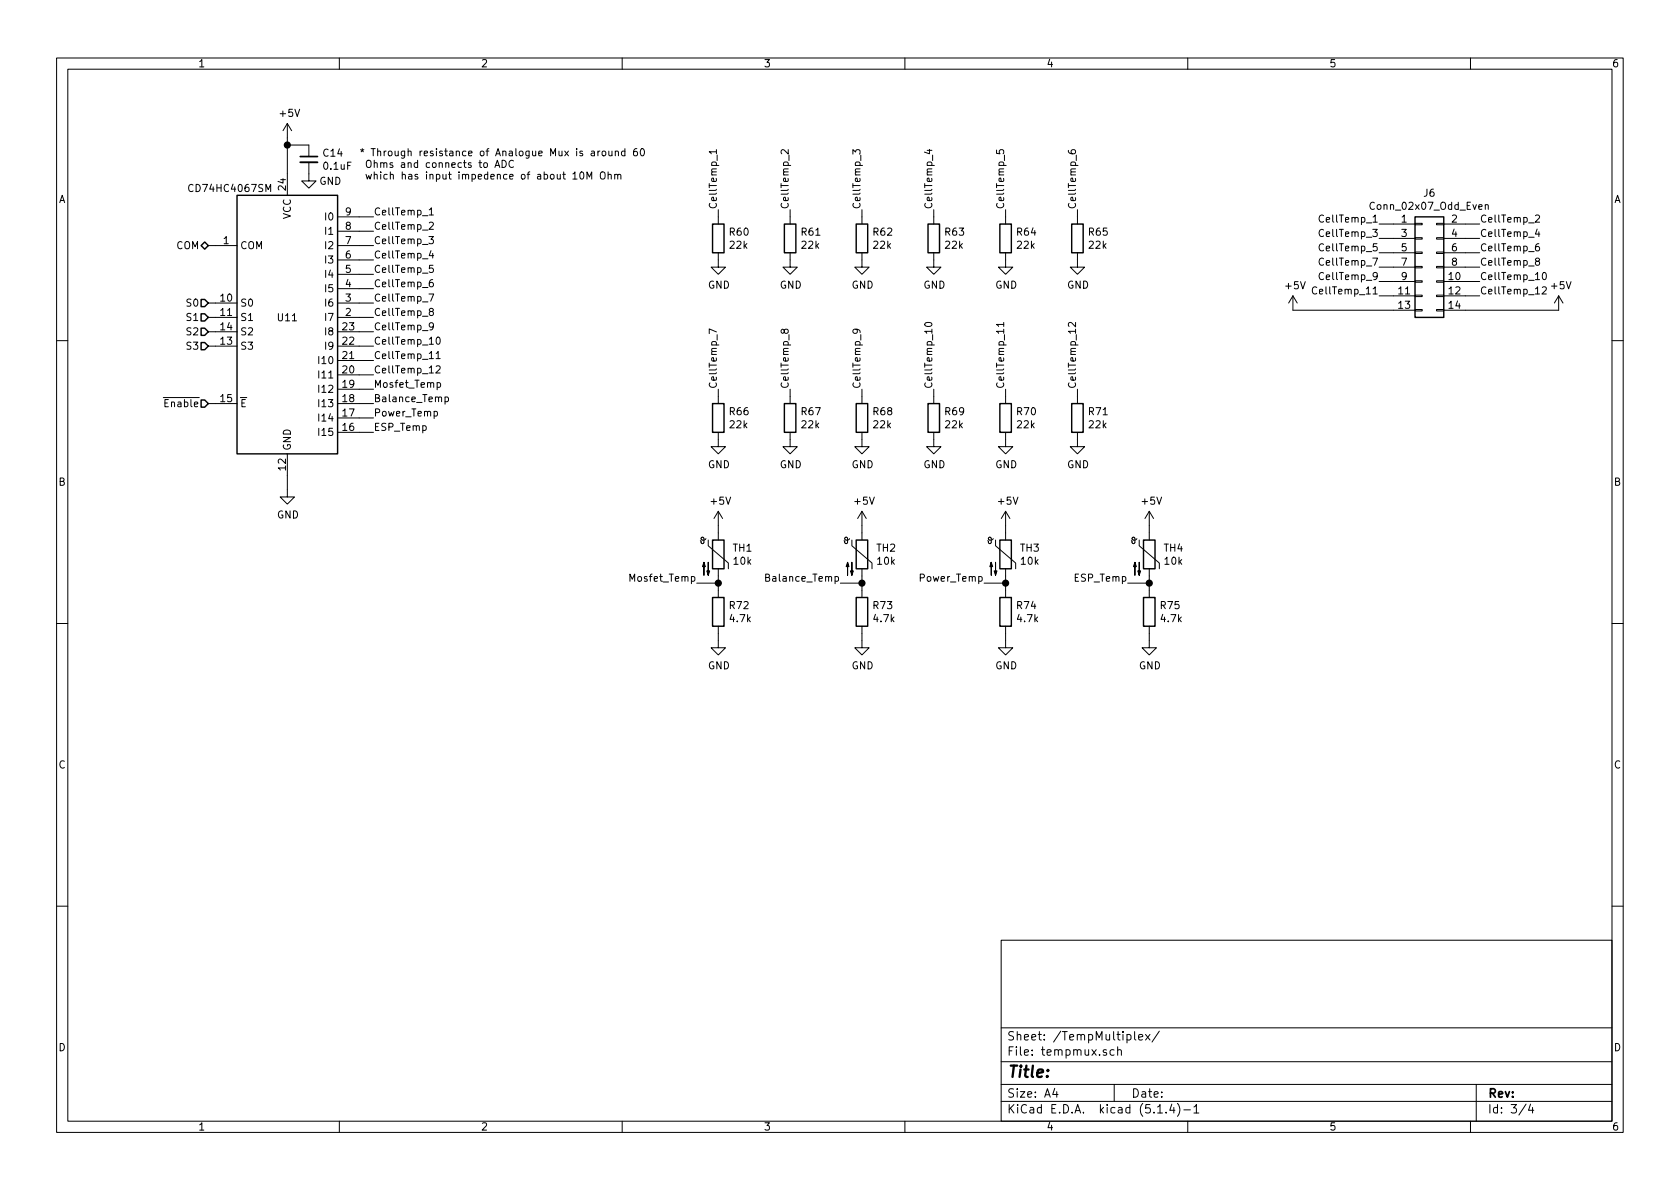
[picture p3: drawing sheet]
EESchema Schematic File Version 4
LIBS:uBMS-2-cache
EELAYER 30 0
EELAYER END
$Descr A4 11693 8268
encoding utf-8
Sheet 3 4
Title ""
Date ""
Rev ""
Comp ""
Comment1 ""
Comment2 ""
Comment3 ""
Comment4 ""
$EndDescr
$Comp
L 74xx:CD74HC4067SM U?
U 1 1
P 2000 2200
AR Path="/5F70A721/5F6868D3" Ref="U?"  Part="1" 
AR Path="/5F70B1A3/5F6868D3" Ref="U11"  Part="1" 
F 0 "U11" H 2000 2200 50  0000 C CNN
F 1 "CD74HC4067SM" H 1600 3100 50  0000 C CNN
F 2 "Package_SO:SSOP-24_5.3x8.2mm_P0.65mm" H 3050 1200 50  0001 C CIN
F 3 "http://www.ti.com/lit/ds/symlink/cd74hc4067.pdf" H 1650 3050 50  0001 C CNN
	1    2000 2200
	1    0    0    -1  
$EndComp
$Comp
L power:GND #PWR?
U 1 1
P 2000 3400
AR Path="/5F70A721/5F6868D9" Ref="#PWR?"  Part="1" 
AR Path="/5F70B1A3/5F6868D9" Ref="#PWR076"  Part="1" 
F 0 "#PWR076" H 2000 3150 50  0001 C CNN
F 1 "GND" H 2005 3227 50  0000 C CNN
F 2 "" H 2000 3400 50  0001 C CNN
F 3 "" H 2000 3400 50  0001 C CNN
	1    2000 3400
	1    0    0    -1  
$EndComp
$Comp
L Device:C_Small C?
U 1 1
P 2150 1100
AR Path="/5F70A721/5F6868E0" Ref="C?"  Part="1" 
AR Path="/5F70B1A3/5F6868E0" Ref="C14"  Part="1" 
F 0 "C14" H 2242 1146 50  0000 L CNN
F 1 "0.1uF" H 2242 1055 50  0000 L CNN
F 2 "Capacitor_SMD:C_1206_3216Metric" H 2150 1100 50  0001 C CNN
F 3 "~" H 2150 1100 50  0001 C CNN
	1    2150 1100
	1    0    0    -1  
$EndComp
$Comp
L power:GND #PWR?
U 1 1
P 2150 1200
AR Path="/5F70A721/5F6868E6" Ref="#PWR?"  Part="1" 
AR Path="/5F70B1A3/5F6868E6" Ref="#PWR061"  Part="1" 
F 0 "#PWR061" H 2150 950 50  0001 C CNN
F 1 "GND" H 2300 1150 50  0000 C CNN
F 2 "" H 2150 1200 50  0001 C CNN
F 3 "" H 2150 1200 50  0001 C CNN
	1    2150 1200
	1    0    0    -1  
$EndComp
$Comp
L power:+5V #PWR?
U 1 1
P 2000 950
AR Path="/5F70A721/5F6868EC" Ref="#PWR?"  Part="1" 
AR Path="/5F70B1A3/5F6868EC" Ref="#PWR060"  Part="1" 
F 0 "#PWR060" H 2000 800 50  0001 C CNN
F 1 "+5V" H 2015 1123 50  0000 C CNN
F 2 "" H 2000 950 50  0001 C CNN
F 3 "" H 2000 950 50  0001 C CNN
	1    2000 950 
	1    0    0    -1  
$EndComp
Wire Wire Line
	2000 950  2000 1000
Wire Wire Line
	2150 1000 2000 1000
Connection ~ 2000 1000
Wire Wire Line
	2000 1000 2000 1200
Text Notes 2500 1250 0    50   ~ 0
* Through resistance of Analogue Mux is around 60\n Ohms and connects to ADC\n which has input impedence of about 10M Ohm
Text HLabel 1450 2100 0    50   Input ~ 0
S0
Text HLabel 1450 2200 0    50   Input ~ 0
S1
Text HLabel 1450 2300 0    50   Input ~ 0
S2
Text HLabel 1450 2400 0    50   Input ~ 0
S3
Wire Wire Line
	1450 2400 1500 2400
Wire Wire Line
	1450 2300 1500 2300
Wire Wire Line
	1450 2200 1500 2200
Wire Wire Line
	1450 2100 1500 2100
Text HLabel 1450 1700 0    50   BiDi ~ 0
COM
Wire Wire Line
	1450 1700 1500 1700
Text HLabel 1450 2800 0    50   Input ~ 0
~Enable~
Wire Wire Line
	1450 2800 1500 2800
$Comp
L power:+5V #PWR?
U 1 1
P 9000 2150
AR Path="/5F70A721/5F68DF75" Ref="#PWR?"  Part="1" 
AR Path="/5F70B1A3/5F68DF75" Ref="#PWR062"  Part="1" 
F 0 "#PWR062" H 9000 2000 50  0001 C CNN
F 1 "+5V" H 9015 2323 50  0000 C CNN
F 2 "" H 9000 2150 50  0001 C CNN
F 3 "" H 9000 2150 50  0001 C CNN
	1    9000 2150
	1    0    0    -1  
$EndComp
$Comp
L power:+5V #PWR?
U 1 1
P 10850 2150
AR Path="/5F70A721/5F68E7C7" Ref="#PWR?"  Part="1" 
AR Path="/5F70B1A3/5F68E7C7" Ref="#PWR063"  Part="1" 
F 0 "#PWR063" H 10850 2000 50  0001 C CNN
F 1 "+5V" H 10865 2323 50  0000 C CNN
F 2 "" H 10850 2150 50  0001 C CNN
F 3 "" H 10850 2150 50  0001 C CNN
	1    10850 2150
	1    0    0    -1  
$EndComp
Text Label 9600 1550 2    50   ~ 0
CellTemp_1
Text Label 10300 1550 0    50   ~ 0
CellTemp_2
Text Label 9600 1650 2    50   ~ 0
CellTemp_3
Text Label 10300 1650 0    50   ~ 0
CellTemp_4
Text Label 9600 1750 2    50   ~ 0
CellTemp_5
Text Label 10300 1750 0    50   ~ 0
CellTemp_6
Text Label 9600 1850 2    50   ~ 0
CellTemp_7
Text Label 10300 1850 0    50   ~ 0
CellTemp_8
Text Label 9600 1950 2    50   ~ 0
CellTemp_9
Text Label 10300 1950 0    50   ~ 0
CellTemp_10
Text Label 9600 2050 2    50   ~ 0
CellTemp_11
Text Label 10300 2050 0    50   ~ 0
CellTemp_12
Wire Wire Line
	9600 1650 9700 1650
Wire Wire Line
	9600 1750 9700 1750
Wire Wire Line
	9600 1850 9700 1850
Wire Wire Line
	9600 1950 9700 1950
Wire Wire Line
	9600 2050 9700 2050
Wire Wire Line
	10200 2050 10300 2050
Wire Wire Line
	10200 1950 10300 1950
Wire Wire Line
	10200 1850 10300 1850
Wire Wire Line
	10200 1750 10300 1750
Wire Wire Line
	10200 1650 10300 1650
$Comp
L Device:R R60
U 1 1
P 5000 1650
F 0 "R60" H 5070 1696 50  0000 L CNN
F 1 "22k" H 5070 1605 50  0000 L CNN
F 2 "Resistor_SMD:R_0603_1608Metric_Pad1.05x0.95mm_HandSolder" V 4930 1650 50  0001 C CNN
F 3 "~" H 5000 1650 50  0001 C CNN
	1    5000 1650
	1    0    0    -1  
$EndComp
$Comp
L Device:R R61
U 1 1
P 5500 1650
F 0 "R61" H 5570 1696 50  0000 L CNN
F 1 "22k" H 5570 1605 50  0000 L CNN
F 2 "Resistor_SMD:R_0603_1608Metric_Pad1.05x0.95mm_HandSolder" V 5430 1650 50  0001 C CNN
F 3 "~" H 5500 1650 50  0001 C CNN
	1    5500 1650
	1    0    0    -1  
$EndComp
$Comp
L Device:R R62
U 1 1
P 6000 1650
F 0 "R62" H 6070 1696 50  0000 L CNN
F 1 "22k" H 6070 1605 50  0000 L CNN
F 2 "Resistor_SMD:R_0603_1608Metric_Pad1.05x0.95mm_HandSolder" V 5930 1650 50  0001 C CNN
F 3 "~" H 6000 1650 50  0001 C CNN
	1    6000 1650
	1    0    0    -1  
$EndComp
$Comp
L Device:R R63
U 1 1
P 6500 1650
F 0 "R63" H 6570 1696 50  0000 L CNN
F 1 "22k" H 6570 1605 50  0000 L CNN
F 2 "Resistor_SMD:R_0603_1608Metric_Pad1.05x0.95mm_HandSolder" V 6430 1650 50  0001 C CNN
F 3 "~" H 6500 1650 50  0001 C CNN
	1    6500 1650
	1    0    0    -1  
$EndComp
$Comp
L Device:R R64
U 1 1
P 7000 1650
F 0 "R64" H 7070 1696 50  0000 L CNN
F 1 "22k" H 7070 1605 50  0000 L CNN
F 2 "Resistor_SMD:R_0603_1608Metric_Pad1.05x0.95mm_HandSolder" V 6930 1650 50  0001 C CNN
F 3 "~" H 7000 1650 50  0001 C CNN
	1    7000 1650
	1    0    0    -1  
$EndComp
$Comp
L Device:R R65
U 1 1
P 7500 1650
F 0 "R65" H 7570 1696 50  0000 L CNN
F 1 "22k" H 7570 1605 50  0000 L CNN
F 2 "Resistor_SMD:R_0603_1608Metric_Pad1.05x0.95mm_HandSolder" V 7430 1650 50  0001 C CNN
F 3 "~" H 7500 1650 50  0001 C CNN
	1    7500 1650
	1    0    0    -1  
$EndComp
$Comp
L Device:R R66
U 1 1
P 5000 2900
F 0 "R66" H 5070 2946 50  0000 L CNN
F 1 "22k" H 5070 2855 50  0000 L CNN
F 2 "Resistor_SMD:R_0603_1608Metric_Pad1.05x0.95mm_HandSolder" V 4930 2900 50  0001 C CNN
F 3 "~" H 5000 2900 50  0001 C CNN
	1    5000 2900
	1    0    0    -1  
$EndComp
$Comp
L Device:R R67
U 1 1
P 5500 2900
F 0 "R67" H 5570 2946 50  0000 L CNN
F 1 "22k" H 5570 2855 50  0000 L CNN
F 2 "Resistor_SMD:R_0603_1608Metric_Pad1.05x0.95mm_HandSolder" V 5430 2900 50  0001 C CNN
F 3 "~" H 5500 2900 50  0001 C CNN
	1    5500 2900
	1    0    0    -1  
$EndComp
$Comp
L Device:R R68
U 1 1
P 6000 2900
F 0 "R68" H 6070 2946 50  0000 L CNN
F 1 "22k" H 6070 2855 50  0000 L CNN
F 2 "Resistor_SMD:R_0603_1608Metric_Pad1.05x0.95mm_HandSolder" V 5930 2900 50  0001 C CNN
F 3 "~" H 6000 2900 50  0001 C CNN
	1    6000 2900
	1    0    0    -1  
$EndComp
$Comp
L Device:R R69
U 1 1
P 6500 2900
F 0 "R69" H 6570 2946 50  0000 L CNN
F 1 "22k" H 6570 2855 50  0000 L CNN
F 2 "Resistor_SMD:R_0603_1608Metric_Pad1.05x0.95mm_HandSolder" V 6430 2900 50  0001 C CNN
F 3 "~" H 6500 2900 50  0001 C CNN
	1    6500 2900
	1    0    0    -1  
$EndComp
$Comp
L Device:R R70
U 1 1
P 7000 2900
F 0 "R70" H 7070 2946 50  0000 L CNN
F 1 "22k" H 7070 2855 50  0000 L CNN
F 2 "Resistor_SMD:R_0603_1608Metric_Pad1.05x0.95mm_HandSolder" V 6930 2900 50  0001 C CNN
F 3 "~" H 7000 2900 50  0001 C CNN
	1    7000 2900
	1    0    0    -1  
$EndComp
$Comp
L Device:R R71
U 1 1
P 7500 2900
F 0 "R71" H 7570 2946 50  0000 L CNN
F 1 "22k" H 7570 2855 50  0000 L CNN
F 2 "Resistor_SMD:R_0603_1608Metric_Pad1.05x0.95mm_HandSolder" V 7430 2900 50  0001 C CNN
F 3 "~" H 7500 2900 50  0001 C CNN
	1    7500 2900
	1    0    0    -1  
$EndComp
$Comp
L power:GND #PWR?
U 1 1
P 5000 1800
AR Path="/5F70A721/5F6A4A53" Ref="#PWR?"  Part="1" 
AR Path="/5F70B1A3/5F6A4A53" Ref="#PWR064"  Part="1" 
F 0 "#PWR064" H 5000 1550 50  0001 C CNN
F 1 "GND" H 5005 1627 50  0000 C CNN
F 2 "" H 5000 1800 50  0001 C CNN
F 3 "" H 5000 1800 50  0001 C CNN
	1    5000 1800
	1    0    0    -1  
$EndComp
$Comp
L power:GND #PWR?
U 1 1
P 5500 1800
AR Path="/5F70A721/5F6A4F23" Ref="#PWR?"  Part="1" 
AR Path="/5F70B1A3/5F6A4F23" Ref="#PWR065"  Part="1" 
F 0 "#PWR065" H 5500 1550 50  0001 C CNN
F 1 "GND" H 5505 1627 50  0000 C CNN
F 2 "" H 5500 1800 50  0001 C CNN
F 3 "" H 5500 1800 50  0001 C CNN
	1    5500 1800
	1    0    0    -1  
$EndComp
$Comp
L power:GND #PWR?
U 1 1
P 6000 1800
AR Path="/5F70A721/5F6A5197" Ref="#PWR?"  Part="1" 
AR Path="/5F70B1A3/5F6A5197" Ref="#PWR066"  Part="1" 
F 0 "#PWR066" H 6000 1550 50  0001 C CNN
F 1 "GND" H 6005 1627 50  0000 C CNN
F 2 "" H 6000 1800 50  0001 C CNN
F 3 "" H 6000 1800 50  0001 C CNN
	1    6000 1800
	1    0    0    -1  
$EndComp
$Comp
L power:GND #PWR?
U 1 1
P 6500 1800
AR Path="/5F70A721/5F6A5348" Ref="#PWR?"  Part="1" 
AR Path="/5F70B1A3/5F6A5348" Ref="#PWR067"  Part="1" 
F 0 "#PWR067" H 6500 1550 50  0001 C CNN
F 1 "GND" H 6505 1627 50  0000 C CNN
F 2 "" H 6500 1800 50  0001 C CNN
F 3 "" H 6500 1800 50  0001 C CNN
	1    6500 1800
	1    0    0    -1  
$EndComp
$Comp
L power:GND #PWR?
U 1 1
P 7000 1800
AR Path="/5F70A721/5F6A55E5" Ref="#PWR?"  Part="1" 
AR Path="/5F70B1A3/5F6A55E5" Ref="#PWR068"  Part="1" 
F 0 "#PWR068" H 7000 1550 50  0001 C CNN
F 1 "GND" H 7005 1627 50  0000 C CNN
F 2 "" H 7000 1800 50  0001 C CNN
F 3 "" H 7000 1800 50  0001 C CNN
	1    7000 1800
	1    0    0    -1  
$EndComp
$Comp
L power:GND #PWR?
U 1 1
P 7500 1800
AR Path="/5F70A721/5F6A585F" Ref="#PWR?"  Part="1" 
AR Path="/5F70B1A3/5F6A585F" Ref="#PWR069"  Part="1" 
F 0 "#PWR069" H 7500 1550 50  0001 C CNN
F 1 "GND" H 7505 1627 50  0000 C CNN
F 2 "" H 7500 1800 50  0001 C CNN
F 3 "" H 7500 1800 50  0001 C CNN
	1    7500 1800
	1    0    0    -1  
$EndComp
$Comp
L power:GND #PWR?
U 1 1
P 5000 3050
AR Path="/5F70A721/5F6A59FF" Ref="#PWR?"  Part="1" 
AR Path="/5F70B1A3/5F6A59FF" Ref="#PWR070"  Part="1" 
F 0 "#PWR070" H 5000 2800 50  0001 C CNN
F 1 "GND" H 5005 2877 50  0000 C CNN
F 2 "" H 5000 3050 50  0001 C CNN
F 3 "" H 5000 3050 50  0001 C CNN
	1    5000 3050
	1    0    0    -1  
$EndComp
$Comp
L power:GND #PWR?
U 1 1
P 5500 3050
AR Path="/5F70A721/5F6A5CE6" Ref="#PWR?"  Part="1" 
AR Path="/5F70B1A3/5F6A5CE6" Ref="#PWR071"  Part="1" 
F 0 "#PWR071" H 5500 2800 50  0001 C CNN
F 1 "GND" H 5505 2877 50  0000 C CNN
F 2 "" H 5500 3050 50  0001 C CNN
F 3 "" H 5500 3050 50  0001 C CNN
	1    5500 3050
	1    0    0    -1  
$EndComp
$Comp
L power:GND #PWR?
U 1 1
P 6000 3050
AR Path="/5F70A721/5F6A5EEC" Ref="#PWR?"  Part="1" 
AR Path="/5F70B1A3/5F6A5EEC" Ref="#PWR072"  Part="1" 
F 0 "#PWR072" H 6000 2800 50  0001 C CNN
F 1 "GND" H 6005 2877 50  0000 C CNN
F 2 "" H 6000 3050 50  0001 C CNN
F 3 "" H 6000 3050 50  0001 C CNN
	1    6000 3050
	1    0    0    -1  
$EndComp
$Comp
L power:GND #PWR?
U 1 1
P 6500 3050
AR Path="/5F70A721/5F6A6093" Ref="#PWR?"  Part="1" 
AR Path="/5F70B1A3/5F6A6093" Ref="#PWR073"  Part="1" 
F 0 "#PWR073" H 6500 2800 50  0001 C CNN
F 1 "GND" H 6505 2877 50  0000 C CNN
F 2 "" H 6500 3050 50  0001 C CNN
F 3 "" H 6500 3050 50  0001 C CNN
	1    6500 3050
	1    0    0    -1  
$EndComp
$Comp
L power:GND #PWR?
U 1 1
P 7000 3050
AR Path="/5F70A721/5F6A622C" Ref="#PWR?"  Part="1" 
AR Path="/5F70B1A3/5F6A622C" Ref="#PWR074"  Part="1" 
F 0 "#PWR074" H 7000 2800 50  0001 C CNN
F 1 "GND" H 7005 2877 50  0000 C CNN
F 2 "" H 7000 3050 50  0001 C CNN
F 3 "" H 7000 3050 50  0001 C CNN
	1    7000 3050
	1    0    0    -1  
$EndComp
$Comp
L power:GND #PWR?
U 1 1
P 7500 3050
AR Path="/5F70A721/5F6A6421" Ref="#PWR?"  Part="1" 
AR Path="/5F70B1A3/5F6A6421" Ref="#PWR075"  Part="1" 
F 0 "#PWR075" H 7500 2800 50  0001 C CNN
F 1 "GND" H 7505 2877 50  0000 C CNN
F 2 "" H 7500 3050 50  0001 C CNN
F 3 "" H 7500 3050 50  0001 C CNN
	1    7500 3050
	1    0    0    -1  
$EndComp
Text Label 5000 1450 1    50   ~ 0
CellTemp_1
Text Label 5500 1450 1    50   ~ 0
CellTemp_2
Text Label 6000 1450 1    50   ~ 0
CellTemp_3
Text Label 6500 1450 1    50   ~ 0
CellTemp_4
Text Label 7000 1450 1    50   ~ 0
CellTemp_5
Text Label 7500 1450 1    50   ~ 0
CellTemp_6
Text Label 5000 2700 1    50   ~ 0
CellTemp_7
Text Label 5500 2700 1    50   ~ 0
CellTemp_8
Text Label 6000 2700 1    50   ~ 0
CellTemp_9
Text Label 6500 2700 1    50   ~ 0
CellTemp_10
Text Label 7000 2700 1    50   ~ 0
CellTemp_11
Text Label 7500 2700 1    50   ~ 0
CellTemp_12
Wire Wire Line
	5000 1450 5000 1500
Wire Wire Line
	5500 1450 5500 1500
Wire Wire Line
	6000 1450 6000 1500
Wire Wire Line
	6500 1450 6500 1500
Wire Wire Line
	7000 1450 7000 1500
Wire Wire Line
	7500 1450 7500 1500
Wire Wire Line
	5000 2700 5000 2750
Wire Wire Line
	5500 2700 5500 2750
Wire Wire Line
	6000 2700 6000 2750
Wire Wire Line
	6500 2700 6500 2750
Wire Wire Line
	7000 2700 7000 2750
Wire Wire Line
	7500 2700 7500 2750
Text Label 2600 1500 0    50   ~ 0
CellTemp_1
Text Label 2600 1600 0    50   ~ 0
CellTemp_2
Text Label 2600 1700 0    50   ~ 0
CellTemp_3
Text Label 2600 1800 0    50   ~ 0
CellTemp_4
Text Label 2600 1900 0    50   ~ 0
CellTemp_5
Text Label 2600 2000 0    50   ~ 0
CellTemp_6
Text Label 2600 2100 0    50   ~ 0
CellTemp_7
Text Label 2600 2200 0    50   ~ 0
CellTemp_8
Text Label 2600 2300 0    50   ~ 0
CellTemp_9
Text Label 2600 2400 0    50   ~ 0
CellTemp_10
Text Label 2600 2500 0    50   ~ 0
CellTemp_11
Text Label 2600 2600 0    50   ~ 0
CellTemp_12
Wire Wire Line
	2500 1500 2600 1500
Wire Wire Line
	2500 1600 2600 1600
Wire Wire Line
	2500 1700 2600 1700
Wire Wire Line
	2500 1800 2600 1800
Wire Wire Line
	2500 1900 2600 1900
Wire Wire Line
	2500 2000 2600 2000
Wire Wire Line
	2500 2100 2600 2100
Wire Wire Line
	2500 2200 2600 2200
Wire Wire Line
	2500 2300 2600 2300
Wire Wire Line
	2500 2400 2600 2400
Wire Wire Line
	2500 2500 2600 2500
Wire Wire Line
	2500 2600 2600 2600
$Comp
L Device:Thermistor_NTC TH1
U 1 1
P 5000 3850
F 0 "TH1" H 5097 3896 50  0000 L CNN
F 1 "10k" H 5097 3805 50  0000 L CNN
F 2 "Resistor_SMD:R_0201_0603Metric" H 5000 3900 50  0001 C CNN
F 3 "~" H 5000 3900 50  0001 C CNN
	1    5000 3850
	1    0    0    -1  
$EndComp
$Comp
L Device:R R72
U 1 1
P 5000 4250
F 0 "R72" H 5070 4296 50  0000 L CNN
F 1 "4.7k" H 5070 4205 50  0000 L CNN
F 2 "Resistor_SMD:R_0603_1608Metric_Pad1.05x0.95mm_HandSolder" V 4930 4250 50  0001 C CNN
F 3 "~" H 5000 4250 50  0001 C CNN
	1    5000 4250
	1    0    0    -1  
$EndComp
Wire Wire Line
	5000 4000 5000 4050
$Comp
L power:GND #PWR?
U 1 1
P 5000 4450
AR Path="/5F70A721/5F26879D" Ref="#PWR?"  Part="1" 
AR Path="/5F70B1A3/5F26879D" Ref="#PWR081"  Part="1" 
F 0 "#PWR081" H 5000 4200 50  0001 C CNN
F 1 "GND" H 5005 4277 50  0000 C CNN
F 2 "" H 5000 4450 50  0001 C CNN
F 3 "" H 5000 4450 50  0001 C CNN
	1    5000 4450
	1    0    0    -1  
$EndComp
Wire Wire Line
	5000 4450 5000 4400
$Comp
L power:+5V #PWR?
U 1 1
P 5000 3650
AR Path="/5F70A721/5F269BD4" Ref="#PWR?"  Part="1" 
AR Path="/5F70B1A3/5F269BD4" Ref="#PWR077"  Part="1" 
F 0 "#PWR077" H 5000 3500 50  0001 C CNN
F 1 "+5V" H 5015 3823 50  0000 C CNN
F 2 "" H 5000 3650 50  0001 C CNN
F 3 "" H 5000 3650 50  0001 C CNN
	1    5000 3650
	1    0    0    -1  
$EndComp
Wire Wire Line
	5000 3650 5000 3700
$Comp
L Device:Thermistor_NTC TH2
U 1 1
P 6000 3850
F 0 "TH2" H 6097 3896 50  0000 L CNN
F 1 "10k" H 6097 3805 50  0000 L CNN
F 2 "Resistor_SMD:R_0201_0603Metric" H 6000 3900 50  0001 C CNN
F 3 "~" H 6000 3900 50  0001 C CNN
	1    6000 3850
	1    0    0    -1  
$EndComp
$Comp
L Device:R R73
U 1 1
P 6000 4250
F 0 "R73" H 6070 4296 50  0000 L CNN
F 1 "4.7k" H 6070 4205 50  0000 L CNN
F 2 "Resistor_SMD:R_0603_1608Metric_Pad1.05x0.95mm_HandSolder" V 5930 4250 50  0001 C CNN
F 3 "~" H 6000 4250 50  0001 C CNN
	1    6000 4250
	1    0    0    -1  
$EndComp
Wire Wire Line
	6000 4000 6000 4050
$Comp
L power:GND #PWR?
U 1 1
P 6000 4450
AR Path="/5F70A721/5F26E1A4" Ref="#PWR?"  Part="1" 
AR Path="/5F70B1A3/5F26E1A4" Ref="#PWR082"  Part="1" 
F 0 "#PWR082" H 6000 4200 50  0001 C CNN
F 1 "GND" H 6005 4277 50  0000 C CNN
F 2 "" H 6000 4450 50  0001 C CNN
F 3 "" H 6000 4450 50  0001 C CNN
	1    6000 4450
	1    0    0    -1  
$EndComp
Wire Wire Line
	6000 4450 6000 4400
$Comp
L power:+5V #PWR?
U 1 1
P 6000 3650
AR Path="/5F70A721/5F26E1AB" Ref="#PWR?"  Part="1" 
AR Path="/5F70B1A3/5F26E1AB" Ref="#PWR078"  Part="1" 
F 0 "#PWR078" H 6000 3500 50  0001 C CNN
F 1 "+5V" H 6015 3823 50  0000 C CNN
F 2 "" H 6000 3650 50  0001 C CNN
F 3 "" H 6000 3650 50  0001 C CNN
	1    6000 3650
	1    0    0    -1  
$EndComp
Wire Wire Line
	6000 3650 6000 3700
$Comp
L Device:Thermistor_NTC TH3
U 1 1
P 7000 3850
F 0 "TH3" H 7097 3896 50  0000 L CNN
F 1 "10k" H 7097 3805 50  0000 L CNN
F 2 "Resistor_SMD:R_0201_0603Metric" H 7000 3900 50  0001 C CNN
F 3 "~" H 7000 3900 50  0001 C CNN
	1    7000 3850
	1    0    0    -1  
$EndComp
$Comp
L Device:R R74
U 1 1
P 7000 4250
F 0 "R74" H 7070 4296 50  0000 L CNN
F 1 "4.7k" H 7070 4205 50  0000 L CNN
F 2 "Resistor_SMD:R_0603_1608Metric_Pad1.05x0.95mm_HandSolder" V 6930 4250 50  0001 C CNN
F 3 "~" H 7000 4250 50  0001 C CNN
	1    7000 4250
	1    0    0    -1  
$EndComp
Wire Wire Line
	7000 4000 7000 4050
$Comp
L power:GND #PWR?
U 1 1
P 7000 4450
AR Path="/5F70A721/5F2705CC" Ref="#PWR?"  Part="1" 
AR Path="/5F70B1A3/5F2705CC" Ref="#PWR083"  Part="1" 
F 0 "#PWR083" H 7000 4200 50  0001 C CNN
F 1 "GND" H 7005 4277 50  0000 C CNN
F 2 "" H 7000 4450 50  0001 C CNN
F 3 "" H 7000 4450 50  0001 C CNN
	1    7000 4450
	1    0    0    -1  
$EndComp
Wire Wire Line
	7000 4450 7000 4400
$Comp
L power:+5V #PWR?
U 1 1
P 7000 3650
AR Path="/5F70A721/5F2705D3" Ref="#PWR?"  Part="1" 
AR Path="/5F70B1A3/5F2705D3" Ref="#PWR079"  Part="1" 
F 0 "#PWR079" H 7000 3500 50  0001 C CNN
F 1 "+5V" H 7015 3823 50  0000 C CNN
F 2 "" H 7000 3650 50  0001 C CNN
F 3 "" H 7000 3650 50  0001 C CNN
	1    7000 3650
	1    0    0    -1  
$EndComp
Wire Wire Line
	7000 3650 7000 3700
$Comp
L Device:Thermistor_NTC TH4
U 1 1
P 8000 3850
F 0 "TH4" H 8097 3896 50  0000 L CNN
F 1 "10k" H 8097 3805 50  0000 L CNN
F 2 "Resistor_SMD:R_0201_0603Metric" H 8000 3900 50  0001 C CNN
F 3 "~" H 8000 3900 50  0001 C CNN
	1    8000 3850
	1    0    0    -1  
$EndComp
$Comp
L Device:R R75
U 1 1
P 8000 4250
F 0 "R75" H 8070 4296 50  0000 L CNN
F 1 "4.7k" H 8070 4205 50  0000 L CNN
F 2 "Resistor_SMD:R_0603_1608Metric_Pad1.05x0.95mm_HandSolder" V 7930 4250 50  0001 C CNN
F 3 "~" H 8000 4250 50  0001 C CNN
	1    8000 4250
	1    0    0    -1  
$EndComp
Wire Wire Line
	8000 4000 8000 4050
$Comp
L power:GND #PWR?
U 1 1
P 8000 4450
AR Path="/5F70A721/5F272D66" Ref="#PWR?"  Part="1" 
AR Path="/5F70B1A3/5F272D66" Ref="#PWR084"  Part="1" 
F 0 "#PWR084" H 8000 4200 50  0001 C CNN
F 1 "GND" H 8005 4277 50  0000 C CNN
F 2 "" H 8000 4450 50  0001 C CNN
F 3 "" H 8000 4450 50  0001 C CNN
	1    8000 4450
	1    0    0    -1  
$EndComp
Wire Wire Line
	8000 4450 8000 4400
$Comp
L power:+5V #PWR?
U 1 1
P 8000 3650
AR Path="/5F70A721/5F272D6D" Ref="#PWR?"  Part="1" 
AR Path="/5F70B1A3/5F272D6D" Ref="#PWR080"  Part="1" 
F 0 "#PWR080" H 8000 3500 50  0001 C CNN
F 1 "+5V" H 8015 3823 50  0000 C CNN
F 2 "" H 8000 3650 50  0001 C CNN
F 3 "" H 8000 3650 50  0001 C CNN
	1    8000 3650
	1    0    0    -1  
$EndComp
Wire Wire Line
	8000 3650 8000 3700
Text Label 2600 2700 0    50   ~ 0
Mosfet_Temp
Wire Wire Line
	4850 4050 5000 4050
Connection ~ 5000 4050
Wire Wire Line
	5000 4050 5000 4100
Text Label 5850 4050 2    50   ~ 0
Balance_Temp
Wire Wire Line
	5850 4050 6000 4050
Connection ~ 6000 4050
Wire Wire Line
	6000 4050 6000 4100
Text Label 6850 4050 2    50   ~ 0
Power_Temp
Wire Wire Line
	6850 4050 7000 4050
Connection ~ 7000 4050
Wire Wire Line
	7000 4050 7000 4100
Text Label 7850 4050 2    50   ~ 0
ESP_Temp
Wire Wire Line
	7850 4050 8000 4050
Connection ~ 8000 4050
Wire Wire Line
	8000 4050 8000 4100
Wire Wire Line
	2000 3300 2000 3400
Text Label 4850 4050 2    50   ~ 0
Mosfet_Temp
Text Label 2600 2800 0    50   ~ 0
Balance_Temp
Text Label 2600 2900 0    50   ~ 0
Power_Temp
Text Label 2600 3000 0    50   ~ 0
ESP_Temp
Wire Wire Line
	2500 2700 2600 2700
Wire Wire Line
	2500 2800 2600 2800
Wire Wire Line
	2500 2900 2600 2900
Wire Wire Line
	2500 3000 2600 3000
$Comp
L Connector_Generic:Conn_02x07_Odd_Even J6
U 1 1
P 9900 1850
F 0 "J6" H 9950 2367 50  0000 C CNN
F 1 "Conn_02x07_Odd_Even" H 9950 2276 50  0000 C CNN
F 2 "uBMS-2:Molex_Milli_Grid_0878325623_TopBottom" H 9900 1850 50  0001 C CNN
F 3 "~" H 9900 1850 50  0001 C CNN
	1    9900 1850
	1    0    0    -1  
$EndComp
Wire Wire Line
	10200 1550 10300 1550
Wire Wire Line
	9600 1550 9700 1550
Wire Wire Line
	9000 2150 9700 2150
Wire Wire Line
	10200 2150 10850 2150
$EndSCHEMATC
